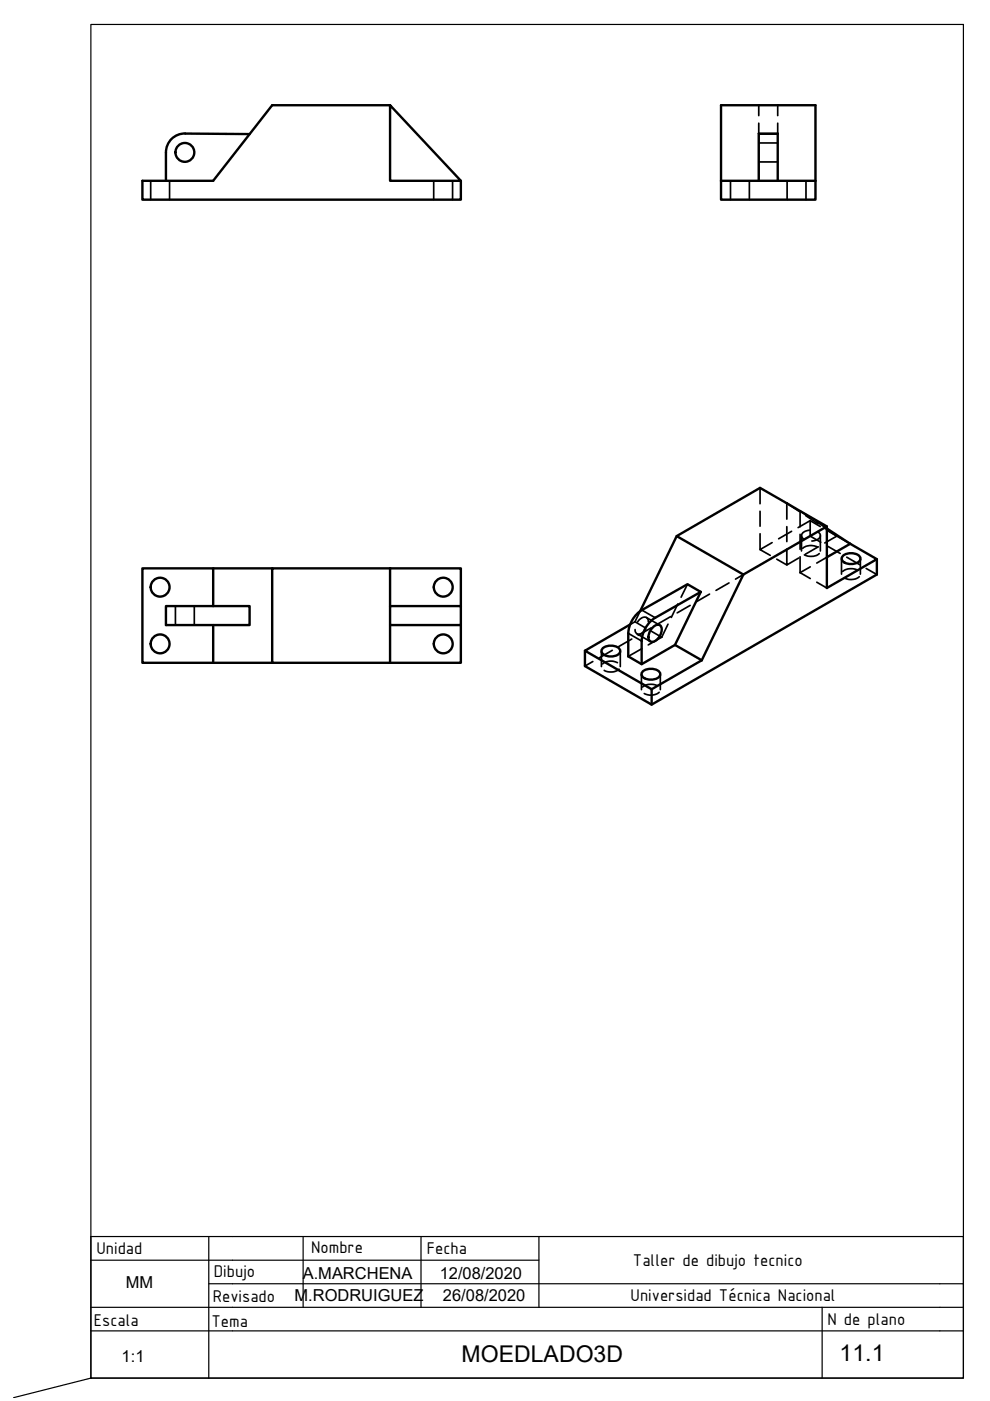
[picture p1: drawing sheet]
<svg xmlns="http://www.w3.org/2000/svg" width="210mm" height="297mm" viewBox="0 0 210 297" stroke-linecap="round" stroke-linejoin="round" font-family="sans-serif">
<!-- layer: MD_Visible -->
<g fill="none" stroke="#000" stroke-width=".51">
<path d="M52.9 28.4l-13.6-.1a4 4 0 0 0-4.1 4v6M82.7 22.3v16h15l-15-16h-25l-12.5 16h-15v4h67.5v-4M152.9 38.3v4h20v-4M152.9 38.3h20M152.9 38.3v-16h20v16M160.9 38.3v-10h4v10M143.5 113.7l-7.8 15.9M175.3 111.6l-17.7 10.2-14.1-8.1 17.6-10.3 14.2 8.2v13.1l10.6-6.1-5.6-3.3M175.3 112.1l5 3.2M178.7 117.9a2.63 2.63 0 0 1 3.7 .4 1.63 1.63 0 0 1-2 1.3 1.63 1.63 0 0 1-1.9-1.3zM180.3 115.3l-5 2.9M185.9 118.6v3.2l-47.7 27.6-14.2-8.2v-3.2"/>
<path d="M35.2 128.5h17.7v4h-17.7zM45.2 128.5v-8h-15v20h15M45.2 132.5v8M45.2 120.5h12.5M82.7 128.5h15v4h-15zM82.7 120.5h15v8M82.7 120.5h-25v20h25M82.7 120.5v8M82.7 132.5v8M97.7 132.5v8h-15M127.7 137.5a2.63 2.63 0 0 1 3.8 .4 1.63 1.63 0 0 1-2 1.3 1.63 1.63 0 0 1-2-1.3zM133.6 132.4l-9.6 5.6 14.2 8.1 10.6-6.1"/>
<path d="M136.1 129.3a6.3 6.3 0 0 0-2.9 5v4.9l2.8 1.6 7.1-4.1 5.7 3.3M138.5 132.9a1 1 0 0 1 1.4-.4 1 1 0 0 1 .4 1.4l-.4 .9a1.63 1.63 0 0 1-2.1 1.1 2.4 2.4 0 0 1 .7-3zM148.6 125.5l-2.8-1.6-9.7 5.4M148.6 125.5l-9.7 5.5a6.2 6.2 0 0 0-2.8 4.9l-.1 4.9M148.6 125.5l-5.5 11.2M157.6 121.8l-8.8 18.2M45.2 140.5h12.5M136.2 142.4a2.63 2.63 0 0 1 3.8 .4 1.63 1.63 0 0 1-2 1.3 1.63 1.63 0 0 1-2-1.3zM138.2 146.1v3.3"/>
<circle cx="39.2" cy="32.3" r="2"/>
<circle cx="33.9" cy="136.5" r="2"/>
<circle cx="33.9" cy="124.5" r="2"/>
<circle cx="94" cy="136.5" r="2"/>
<circle cx="94" cy="124.5" r="2"/>
</g>
<!-- layer: MD_Oculto -->
<g fill="none" stroke="#000" stroke-width=".36">
<path d="M31.9 38.3v4M35.9 38.3v4M92 38.3v4M96 38.3v4M154.9 38.3v4M158.9 38.3v4M160.9 22.3v2.2M160.9 26.1v2.2M160.9 28.4h4M160.9 30.3h4M160.9 34.3h4M164.9 22.3v2.2"/>
<path d="M164.9 26.1v2.2M166.9 38.3v4M170.9 38.3v4M161.1 103.4v3.4M161.1 108.4v3.2M161.1 113.2v3.3M163.7 115l-2.6 1.5 2.2 1.3M164.7 118.6l2.1 1.2M166.8 116.4v3.4l2.6-1.5M166.8 111.7v3.1M167.8 112.6l-2.7 1.6M169.5 108.4l-2.7-1.7v3.4"/>
<path d="M169.6 113.3v3.2M169.6 118v3.4M169.9 113.6v3.2M170.8 109.3l2.6 1.8M171.7 112.4a1.46 1.46 0 0 0-1.7 1.4l.5 .6M171.8 110.4v3.3l2.2 1.3M171.8 109.8l-2.2-1.4v3.3M173.1 110.6l2.2 1.5M173.4 112.8a.92 .92 0 0 1 .5 1 .92 .92 0 0 1-.9 .7l-.9 .2M173.4 116a2.93 2.93 0 0 0-3.2 .3M173.5 115.9l-2.8 1.6M173.7 117.4a2.87 2.87 0 0 1-3.2 .2"/>
<path d="M173.9 111.6l-2.1-1.2-2.6 1.5M173.9 113.6v3.2M174.8 111.9l2.6 1.8M175.3 112.4l2.1 1.3M175.3 118.2l-2.1 1.2M175.4 115.8l2.7 1.5M177.4 113.7l2.9 1.6M177.4 113.7l-2.5 1.4M178.4 118.4v3.3M179.5 118.1l2.8 1.6M182.4 118.4v3.3M37.2 128.5v4"/>
<path d="M41.2 128.5v4M127.5 138v3.3M129.8 137.9l-2.7 1.6M131.5 138v3.3M133.9 135.5l-2.7 1.6M134.6 131.8l2.2 1.3M134.6 131.8l-1 .6M135.1 134.4l2.8 1.6M135.7 129.6l-1.1 2.2M136.1 137.5l-2.9 1.7M136.9 133.4a1.34 1.34 0 0 1-2.1 .7l-.2-.6M137 130.9l2.9 1.6"/>
<path d="M137.5 131.8a.9 .9 0 0 0-.6-.9 .9 .9 0 0 0-1 .2l-.7 .8M138.1 133.1l-2.8 1.6M138.1 133.9l2.2 1.2M140.3 135.1l-2.9 1.6M141.6 132.3l-1.3 2.8M142.2 130.7l-2.7 1.6M143.7 128.1l-1.4 2.8M145.8 123.9l-1.4 2.7M146.3 128.4l-2.7 1.5M150.4 126l-2.7 1.6M154.6 123.6l-2.8 1.6M157.6 121.8l-1.7 1"/>
<path d="M169.6 121.4l2.2 1.3M171.8 120.2l-2.2 1.2M173.2 123.4l2.1 1.3M181.8 120.9a2.99 2.99 0 0 0-3.1 .3M182.2 122.3a2.93 2.93 0 0 1-3.2 .2M183.6 120.5l2.3 1.3M125.7 140.3l-1.7 .9M130.9 140.5a2.89 2.89 0 0 0-3.1 .3M131.3 141.9a2.81 2.81 0 0 1-3.2 .2M136 143v3.2M139.4 145.4a2.99 2.99 0 0 0-3.2 .3M139.7 146.8a2.87 2.87 0 0 1-3.1 .2"/>
<path d="M140 143v3.2"/>
</g>
<!-- layer: MD_Visible fina -->
<path d="M133.2 134.3l2.8 1.6M136.1 129.3l2.8 1.7" fill="none" stroke="#000" stroke-width=".36"/>
<!-- layer: 0 -->
<path d="M19.3 267.2h95M19.3 277.2h180M44.3 272.2h155M44.3 262.2v30M64.3 262.2v15M89.3 262.2v15M114.3 262.2v15M199.3 262.2h-180v30l-16.4 4.1M19.3 282.2h180" fill="none" stroke="#000" stroke-width=".25"/>
<!-- layer: Cotas -->
<path d="M19.3 5.2h185v287h-185z" fill="none" stroke="#000" stroke-width=".25"/>
<!-- layer: CajetinLine -->
<path d="M174.3 277.2v15M199.3 272.2h5v20h-185M199.3 262.2h5v10M199.3 277.2h5M199.3 282.2h5" fill="none" stroke="#000" stroke-width=".25"/>
<g font-size="4.9">
<text x="97.9" y="288.8">MOEDLADO3D</text>
<text x="178" y="288.5">11.1</text>
</g>
<g font-size="3.9">
<text x="20.5" y="265.8">Unidad</text>
<text x="66" y="265.6">Nombre</text>
<text x="90.5" y="265.9">Fecha</text>
<text x="134.2" y="268.4">Taller de dibujo tecnico</text>
<text x="45.3" y="270.7">Dibujo</text>
<text x="133.7" y="275.9">Universidad Técnica Nacional</text>
<text x="19.9" y="281.1">Escala</text>
<text x="44.8" y="281.3">Tema</text>
<text x="45.1" y="276.1">Revisado</text>
<text x="175.4" y="280.9">N de plano</text>
</g>
<g font-size="3.5">
<text x="26.7" y="273.2">MM</text>
<text x="62.4" y="275.8">M.RODRUIGUEZ</text>
<text x="64.2" y="271.1">A.MARCHENA</text>
<text x="93.2" y="271.1">12/08/2020</text>
<text x="93.9" y="275.9">26/08/2020</text>
<text x="25.8" y="288.8">1:1</text>
</g>
</svg>
